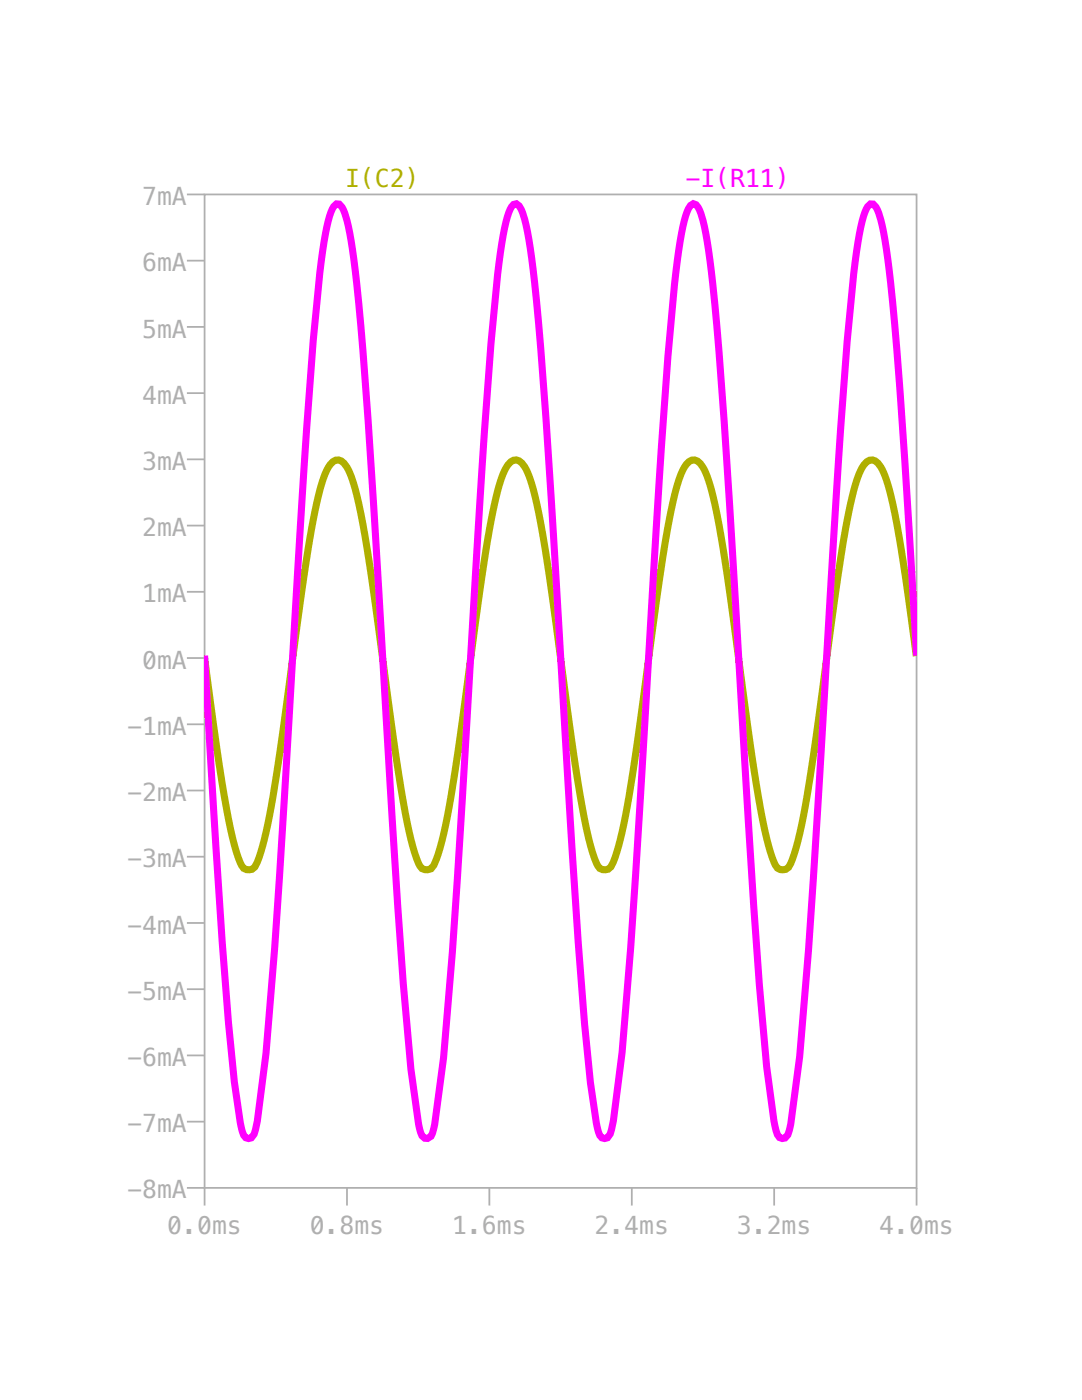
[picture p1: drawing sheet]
<svg xmlns="http://www.w3.org/2000/svg" width="216mm" height="279mm" viewBox="0 0 216 279" stroke-linecap="round" stroke-linejoin="round" font-family="sans-serif">
<g fill="none" stroke="#afafaf" stroke-width=".35">
<path d="M37.3 38.8h3.5M40.8 38.8h142.1v198.3h-142.1zM37.3 52h3.5M37.3 78.5h3.5M37.3 65.2h3.5M37.3 91.7h3.5M37.3 118.1h3.5M37.3 104.9h3.5M37.3 131.3h3.5M37.3 157.8h3.5M37.3 144.5h3.5M37.3 171h3.5"/>
<path d="M37.3 197.4h3.5M37.3 184.2h3.5M37.3 210.6h3.5M37.3 237.1h3.5v3.5M37.3 223.8h3.5M69.2 237.1v3.5M97.6 237.1v3.5M126.1 237.1v3.5M154.5 237.1v3.5M182.9 237.1v3.5"/>
</g>
<path d="M182.8 130.9a380.7 380.7 0 0 0-5.1-32.2 16.3 16.3 0 0 0-2.5-6.2 1.62 1.62 0 0 0-2.8 .2 21.3 21.3 0 0 0-2.7 7.9 518.7 518.7 0 0 0-5.2 34.6l-2.5 17.7a112.7 112.7 0 0 1-3.9 18.5l-.8 1.7a1.71 1.71 0 0 1-1.7 .4 1.71 1.71 0 0 1-1.2-1.4 83.6 83.6 0 0 1-3.6-16.4l-3.1-21.9a552.2 552.2 0 0 0-5.1-33.2 21.8 21.8 0 0 0-2.9-8.1 1.61 1.61 0 0 0-2.7 .2 20.1 20.1 0 0 0-2.7 7.5 454 454 0 0 0-5 32.1 504.1 504.1 0 0 1-5.2 33.8l-1 3.9-1.2 3a1.65 1.65 0 0 1-1.7 .5 1.65 1.65 0 0 1-1.2-1.3 81 81 0 0 1-3.6-15.7l-2.1-14.3a836.9 836.9 0 0 0-5.8-39.9 31.6 31.6 0 0 0-2.8-9.1 1.84 1.84 0 0 0-2.8-1 12.6 12.6 0 0 0-2.6 5.8 330.1 330.1 0 0 0-5.3 32.6 555.7 555.7 0 0 1-5.1 34.3l-1.1 4.4-1.2 3.4a1.63 1.63 0 0 1-1.7 .9 1.63 1.63 0 0 1-1.4-1.3 79.9 79.9 0 0 1-3.8-16.7l-2.1-15.1a814.6 814.6 0 0 0-5.6-38 33 33 0 0 0-2.8-9.3 1.89 1.89 0 0 0-2.7-1.1 12 12 0 0 0-2.7 5.7 320.8 320.8 0 0 0-5.3 32.5 523.1 523.1 0 0 1-5.4 35.8l-1.1 4-.6 1.9-.6 1a1.66 1.66 0 0 1-1.7 .5 1.66 1.66 0 0 1-1.2-1.3 82.3 82.3 0 0 1-3.6-15.8l-3.5-25.1" fill="none" stroke="#afaf00" stroke-width="1.4" stroke-linecap="butt"/>
<path d="M40.8 130.8l1.9 31.5a1236 1236 0 0 0 4.1 53.6l1.3 8.8a4.8 4.8 0 0 0 .9 2.4l.6 .1 .6-.1 .5-.8 .3-.9 .4-1.7 1.7-13.5a2550.5 2550.5 0 0 0 4.5-65l2.7-46.8a711.6 711.6 0 0 1 4.1-48.3l.5-3.4 .9-3.6a4.3 4.3 0 0 1 1.3-2.4h.6a5.9 5.9 0 0 1 1.5 3.3 118.6 118.6 0 0 1 2.4 16.6 2883.7 2883.7 0 0 1 5.1 76.8l1.1 19a1579.8 1579.8 0 0 0 4.2 57l1.7 11.6a3.3 3.3 0 0 0 1.1 2.2h.5l.7-.4 .6-1.6 1.9-14.1a2390.4 2390.4 0 0 0 4.4-62.7l2.9-49.4a735.4 735.4 0 0 1 4-48.6 27.7 27.7 0 0 1 2.3-9.1l.4-.5 .5-.1a4.8 4.8 0 0 1 1.7 3.1 112.8 112.8 0 0 1 2.4 16.3 2799 2799 0 0 1 5.1 76.6l1.5 25.9a1221.1 1221.1 0 0 0 4.1 53.5l1.3 8.7a4.4 4.4 0 0 0 1 2.3l.6 .1 .5-.1 .6-.8 .2-.9 .4-1.8 1.7-13.5a2582.6 2582.6 0 0 0 4.5-65.2l2.5-42.4a798.2 798.2 0 0 1 4.3-52.5l1.1-5.9a8.5 8.5 0 0 1 1.3-3.1l.5-.3a2.6 2.6 0 0 1 1.6 1.9 77.4 77.4 0 0 1 2.3 14.1 1417.4 1417.4 0 0 1 4 55l2.7 45a1587.1 1587.1 0 0 0 4.1 56.2l1.6 11.5a6 6 0 0 0 .9 2.6l.6 .2 .5-.1 .6-.6 .3-.8 .3-1.4 1.8-13.4a2492.8 2492.8 0 0 0 4.5-65.4l2.8-46.9a721 721 0 0 1 4-48.3l.6-3.5 .8-3.6a4.5 4.5 0 0 1 1.4-2.5h.5a5.7 5.7 0 0 1 1.6 3.2 116.4 116.4 0 0 1 2.3 16.5 2657.2 2657.2 0 0 1 4.8 70.5" fill="none" stroke="#f0f" stroke-width="1.4" stroke-linecap="butt"/>
<g font-size="4.9" fill="#afafaf">
<text x="28.4" y="40.9">7mA</text>
<text x="28.4" y="54.1">6mA</text>
<text x="28.4" y="67.4">5mA</text>
<text x="28.4" y="80.6">4mA</text>
<text x="28.4" y="93.8">3mA</text>
<text x="28.4" y="107">2mA</text>
<text x="28.4" y="120.2">1mA</text>
<text x="28.4" y="133.4">0mA</text>
<text x="25.4" y="146.7">-1mA</text>
<text x="25.4" y="159.9">-2mA</text>
<text x="25.4" y="173.1">-3mA</text>
<text x="25.4" y="186.3">-4mA</text>
<text x="25.4" y="199.5">-5mA</text>
<text x="25.4" y="212.7">-6mA</text>
<text x="25.4" y="226">-7mA</text>
<text x="25.4" y="239.2">-8mA</text>
<text x="33.4" y="246.2">0.0ms</text>
<text x="61.8" y="246.2">0.8ms</text>
<text x="90.2" y="246.2">1.6ms</text>
<text x="118.6" y="246.2">2.4ms</text>
<text x="147" y="246.2">3.2ms</text>
<text x="175.5" y="246.2">4.0ms</text>
</g>
<text font-size="4.9" fill="#afaf00" x="68.8" y="37.4">I(C2)</text>
<text font-size="4.9" fill="#f0f" x="136.8" y="37.4">-I(R11)</text>
</svg>
